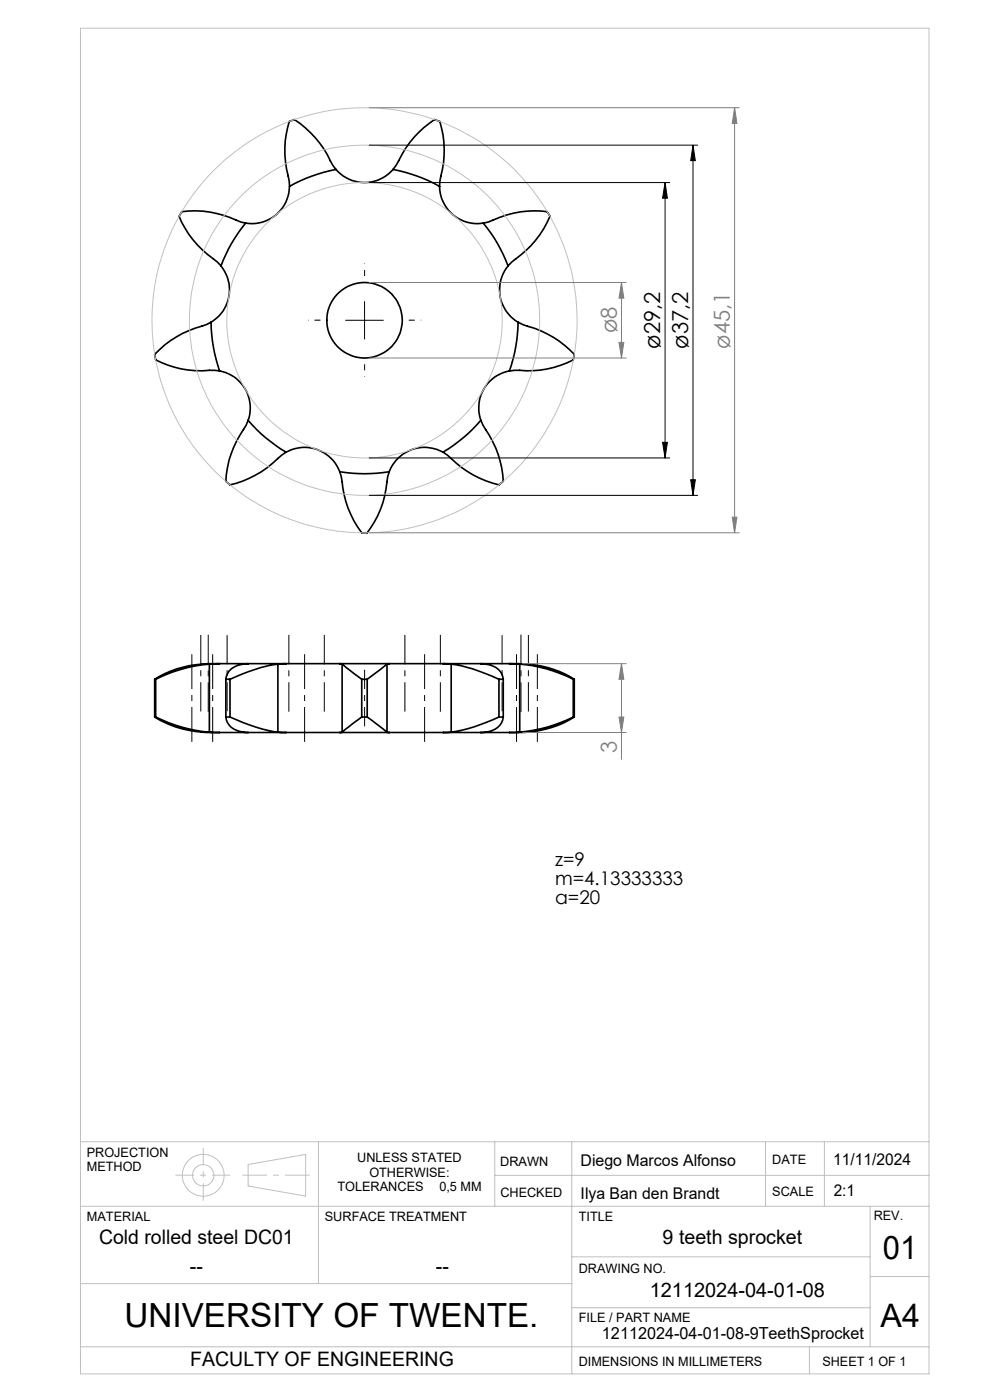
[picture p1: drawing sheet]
<svg xmlns="http://www.w3.org/2000/svg" width="210mm" height="297mm" viewBox="0 0 210 297" stroke-linecap="round" stroke-linejoin="round" font-family="sans-serif">
<g fill="none" stroke="#000" stroke-width=".35">
<path d="M61.4 39.5a8 8 0 0 1-9.3 7.8M71.3 35.9l-.7-.8a22.3 22.3 0 0 0-8.2-9.7l-.9 .3a14.2 14.2 0 0 0-1.1 5.7 25.2 25.2 0 0 0 .9 7l.1 1.1M71.3 35.9a33 33 0 0 0-9.9 3.6M71.3 35.9a8 8 0 0 0 12.1 0M83.4 35.9l.6-.8a22.6 22.6 0 0 1 8.2-9.7l1 .3a14.5 14.5 0 0 1 1 4.5 22.9 22.9 0 0 1-.9 8.2l-.1 1.1M83.4 35.9a33 33 0 0 1 9.8 3.6M93.2 39.5a8 8 0 0 0 9.3 7.8M46.9 56.4a8.1 8.1 0 0 1-2.1 12M52.1 47.3l-1.1-.2a20.6 20.6 0 0 0-12.5-2.1l-.4 .8a20.4 20.4 0 0 0 8 9.8l.8 .8M52.1 47.3a30.6 30.6 0 0 0-5.2 9.1M102.5 47.3l1.1-.2a20.3 20.3 0 0 1 12.5-2.1l.5 .8a20.9 20.9 0 0 1-8.1 9.8l-.7 .8M102.5 47.3a31.7 31.7 0 0 1 5.3 9.1"/>
<path d="M107.8 56.4a8 8 0 0 0 2.1 12M44.8 68.4l-1 .5a22.2 22.2 0 0 0-11 6.3l.2 1a19 19 0 0 0 11.4 2.4l2.2 .1M44.8 68.4a33.9 33.9 0 0 0 1.8 10.3M46.6 78.7a7.9 7.9 0 0 1 6 10.5M108.1 78.7a8 8 0 0 0-6.1 10.5M109.9 68.4l1 .5a22.6 22.6 0 0 1 10.9 6.3l-.2 1a18.8 18.8 0 0 1-11.4 2.4l-2.1 .1M109.9 68.4a32.5 32.5 0 0 1-1.8 10.3M52.6 89.2l-.4 1a22.3 22.3 0 0 0-4.3 11.9l.9 .8a22.5 22.5 0 0 0 11-6.3l.9-.7M52.6 89.2a31.6 31.6 0 0 0 8.1 6.7M60.7 95.9a8 8 0 0 1 11.4 4.2M94 95.9a8 8 0 0 0-11.5 4.2M102 89.2l.4 1a22.2 22.2 0 0 1 4.4 11.9l-1 .8a22.3 22.3 0 0 1-10.9-6.3l-.9-.7"/>
<path d="M102 89.2a32.3 32.3 0 0 1-8 6.7M72.1 100.1l.3 1a22.5 22.5 0 0 0 4.3 11.9h1.1a14.4 14.4 0 0 0 2.9-4.9 24.2 24.2 0 0 0 1.5-7l.3-1M72.1 100.1a32.6 32.6 0 0 0 10.4 0M32.8 144.1h.2M32.8 152.1h.2M32.8 152.1a24.7 24.7 0 0 0 13.8 3.3M32.8 144.1v8M33 152.1a31.8 31.8 0 0 0 11.4 3.2M33 144.1v8M44.4 155.3l2.2 .1M44.4 140.9a31.6 31.6 0 0 0-11.4 3.2M44.4 140.9v14.4"/>
<path d="M46.6 140.8l-2.2 .1M46.6 140.8h6M46.6 155.4h6M46.6 140.8a28 28 0 0 0-11.6 2.1l-2.2 1.2M47.9 144.1h.9M47.9 152.1h.9M47.9 152.1a3.7 3.7 0 0 0 3.7 3.2l1 .1M47.9 144.1v8M48.8 152.1a36.4 36.4 0 0 0 10.1 3.2M48.8 144.1v8M52.6 140.8a4.6 4.6 0 0 0-4.6 2.7l-.1 .6M52.6 140.8h8.1"/>
<path d="M52.6 155.4h8.1M58.9 140.9a36.4 36.4 0 0 0-10.1 3.2M58.9 155.3l1.8 .1M58.9 140.9v14.4M60.7 140.8l-1.8 .1M60.7 155.4h11.4M60.7 140.8h11.4M72.1 155.4h10.4M72.1 140.8l.5 .1M72.1 140.8h10.4M72.6 155.3l-.5 .1M72.6 140.9l4.1 3.2"/>
<path d="M72.6 140.9v14.4M76.7 152.1h1.2M76.7 152.1l-4.1 3.2M76.7 144.1h1.2M76.7 144.1v8M77.9 152.1l4.2 3.2M77.9 144.1v8M82.1 155.3l.4 .1M82.1 140.9l-4.2 3.2M82.1 140.9v14.4M82.5 140.8l-.4 .1M82.5 155.4h11.5"/>
<path d="M82.5 140.8h11.5M94 155.4h8M94 140.8l1.7 .1M94 140.8h8M95.7 140.9a32.9 32.9 0 0 1 10.1 3.2M95.7 155.3l-1.7 .1M95.7 140.9v14.4M102 140.8a4.7 4.7 0 0 1 4.6 2.7l.2 .6M102 140.8h6.1M102 155.4h6.1M105.8 152.1a35.7 35.7 0 0 1-10.1 3.2M105.8 152.1h1"/>
<path d="M105.8 144.1h1M105.8 144.1v8M106.8 152.1a4.2 4.2 0 0 1-4.8 3.3M106.8 144.1v8M108.1 140.8l2.1 .1M108.1 140.8a28 28 0 0 1 11.7 2.1l2 1.2M110.2 155.3l-2.1 .1M110.2 140.9a30.1 30.1 0 0 1 11.4 3.2M110.2 140.9v14.4M121.6 152.1h.2M121.6 152.1a31.1 31.1 0 0 1-11.4 3.2M121.6 144.1h.2"/>
<path d="M121.6 144.1v8M121.8 152.1a24.6 24.6 0 0 1-13.7 3.3M121.8 144.1v8"/>
<circle cx="77.3" cy="67.9" r="8"/>
</g>
<g fill="none" stroke="#808080" stroke-width=".21">
<path d="M78.3 22.9h78.5M155.8 22.9l.5 3.3h-1zM155.8 22.9v90.1M78.3 59.9h54.5M131.8 59.9l.5 3.3h-1zM131.8 59.9v16M78.3 75.9h54.5M131.3 72.6h1l-.5 3.3zM78.3 113h78.5M155.3 109.7h1l-.5 3.3zM110.9 140.8h21.9M110.9 155.4h21.9"/>
<path d="M131.3 152.1h1l-.5 3.3zM131.8 140.8l.5 3.3h-1zM131.8 140.8v20.3"/>
</g>
<path d="M78.3 38.7h63.8M78.3 30.8h69.7M141.1 38.7l.5 3.3h-1.1zM141.1 38.7v58.5M147 30.8l.5 3.3h-1zM147 30.8v74.3M73.3 67.9h8M77.3 64v7.9M78.3 97.2h63.8M140.5 93.8h1.1l-.5 3.4zM78.3 105.1h69.7M146.5 101.8h1l-.5 3.3z" fill="none" stroke="#000" stroke-width=".21"/>
<g fill="none" stroke="#c0c0c0" stroke-width=".21">
<path d="M17.1 6h180v285.5h-180zM17.1 242.2h180M17.1 255.9h180M52.6 247l12.2-2.1v8.8l-12.2-2.1zM67.6 242.2v30.1M105 242.2v13.7M105 249.3h92.1M121.3 242.2v49.3M162.4 242.2v13.7M174.9 242.2v13.7M184.6 255.9v29.8M17.1 272.3h104.2"/>
<path d="M121.3 266.6h63.3M121.3 277.4h63.3M184.6 270.8h12.5M17.1 285.7h180M171.7 285.7v5.8"/>
<circle cx="77.3" cy="67.9" r="45.1"/>
<circle cx="77.3" cy="67.9" r="29.2"/>
<circle cx="77.3" cy="67.9" r="37.1"/>
<circle cx="43.1" cy="249.3" r="2.26"/>
<circle cx="43.1" cy="249.3" r="4.4"/>
</g>
<path d="M77.3 59.9v-4M69.3 67.9h-4M77.3 75.9v4M85.3 67.9h4" fill="none" stroke="#000" stroke-width=".21" stroke-dasharray="15.2 1.3 1.3 1.3" stroke-dashoffset="15.1" stroke-linecap="butt"/>
<path d="M77.3 142.1v12" fill="none" stroke="#000" stroke-width=".21" stroke-dasharray="15.2 1.3 1.3 1.3" stroke-dashoffset="11.1" stroke-linecap="butt"/>
<path d="M40.7 138.8v18.6M45.1 138.8v18.6M64.6 138.8v18.6M90.1 138.8v18.6M109.6 138.8v18.6M114 138.8v18.6" fill="none" stroke="#000" stroke-width=".21" stroke-dasharray="15.2 1.3 1.3 1.3" stroke-dashoffset="7.8" stroke-linecap="butt"/>
<path d="M48.2 134.7v16.2M106.5 134.7v16.2" fill="none" stroke="#000" stroke-width=".21" stroke-dasharray="15.2 1.3 1.3 1.3" stroke-dashoffset="9.1" stroke-linecap="butt"/>
<path d="M42.6 134.7v16.2M61.3 134.7v16.3M68.8 134.7v16.3M85.9 134.7v16.3M93.4 134.7v16.3M112.1 134.7v16.2" fill="none" stroke="#000" stroke-width=".21" stroke-dasharray="15.2 1.3 1.3 1.3" stroke-dashoffset="9" stroke-linecap="butt"/>
<path d="M44.2 134.6v16.5M110.5 134.6v16.5" fill="none" stroke="#000" stroke-width=".21" stroke-dasharray="15.2 1.3 1.3 1.3" stroke-dashoffset="8.9" stroke-linecap="butt"/>
<path d="M37.2 249.3h11.7" fill="none" stroke="#c0c0c0" stroke-width=".21" stroke-dasharray="15.2 1.3 1.3 1.3" stroke-dashoffset="11.3" stroke-linecap="butt"/>
<path d="M43.1 243.6v11.1" fill="none" stroke="#c0c0c0" stroke-width=".21" stroke-dasharray="15.2 1.3 1.3 1.3" stroke-dashoffset="11.6" stroke-linecap="butt"/>
<path d="M51.4 249.3h14.3" fill="none" stroke="#c0c0c0" stroke-width=".21" stroke-dasharray="15.2 1.3 1.3 1.3" stroke-dashoffset="10" stroke-linecap="butt"/>
<g fill="#808080">
<path d="M131.8 59.9l.5 3.3h-1zM131.3 72.6h1l-.5 3.3z"/>
<path d="M131.8 140.8l.5 3.3h-1zM131.3 152.1h1l-.5 3.3z"/>
</g>
<path d="M140.5 93.8h1.1l-.5 3.4zM141.1 38.7l.5 3.3h-1.1zM146.5 101.8h1l-.5 3.3zM147 30.8l.5 3.3h-1z" fill="#000"/>
<path d="M155.3 109.7h1l-.5 3.3zM155.8 22.9l.5 3.3h-1z" fill="#808080"/>
<text font-size="7.1" x="26.4" y="281.5">UNIVERSITY OF TWENTE.</text>
<g font-size="6.9">
<text x="187.3" y="267.1">01</text>
<text x="186.8" y="281.5">A4</text>
</g>
<g font-size="4.7" fill="#808080">
<text x="130.8" y="70.7" transform="rotate(-90 130.8 70.7)">ø8</text>
<text x="154.8" y="74" transform="rotate(-90 154.8 74)">ø45,1</text>
<text x="130.8" y="159.8" transform="rotate(-90 130.8 159.8)">3</text>
</g>
<g font-size="4.7">
<text x="140.1" y="74" transform="rotate(-90 140.1 74)">ø29,2</text>
<text x="146" y="74" transform="rotate(-90 146 74)">ø37,2</text>
</g>
<g font-size="4.2">
<text x="21" y="263.9">Cold rolled steel DC01</text>
<text x="140.6" y="263.9">9 teeth sprocket</text>
<text x="40.3" y="270">--</text>
<text x="92.5" y="270">--</text>
<text x="137.8" y="275.2">12112024-04-01-08</text>
<text x="40.4" y="289.8">FACULTY OF ENGINEERING</text>
</g>
<g font-size="4">
<text x="117.7" y="183.8">z=9</text>
<text x="117.7" y="187.8">m=4.13333333</text>
<text x="117.7" y="191.8">α=20</text>
</g>
<text font-size="3.5" x="127.7" y="284.1">12112024-04-01-08-9TeethSprocket</text>
<g font-size="3.4">
<text x="123.2" y="247.3">Diego Marcos Alfonso</text>
<text x="176.7" y="247.1">11/11/2024</text>
<text x="123.2" y="254.5">Ilya Ban den Brandt</text>
<text x="176.8" y="253.8">2:1</text>
</g>
<g font-size="2.7">
<text x="18.4" y="245.5">PROJECTION</text>
<text x="18.4" y="248.5">METHOD</text>
<text x="75.8" y="246.6">UNLESS STATED</text>
<text x="78.4" y="249.6">OTHERWISE:</text>
<text x="106.1" y="247.3">DRAWN</text>
<text x="163.8" y="247">DATE</text>
<text x="71.6" y="252.6">TOLERANCES</text>
<text x="93.2" y="252.6">0,5 MM</text>
<text x="106.1" y="254">CHECKED</text>
<text x="163.8" y="253.7">SCALE</text>
<text x="18.4" y="259">MATERIAL</text>
<text x="68.9" y="259">SURFACE TREATMENT</text>
<text x="122.8" y="259">TITLE</text>
<text x="185.3" y="258.9">REV.</text>
<text x="122.8" y="270">DRAWING NO.</text>
<text x="122.8" y="280.4">FILE / PART NAME</text>
<text x="122.8" y="289.8">DIMENSIONS IN MILLIMETERS</text>
<text x="174.5" y="289.8">SHEET 1 OF 1</text>
</g>
</svg>
